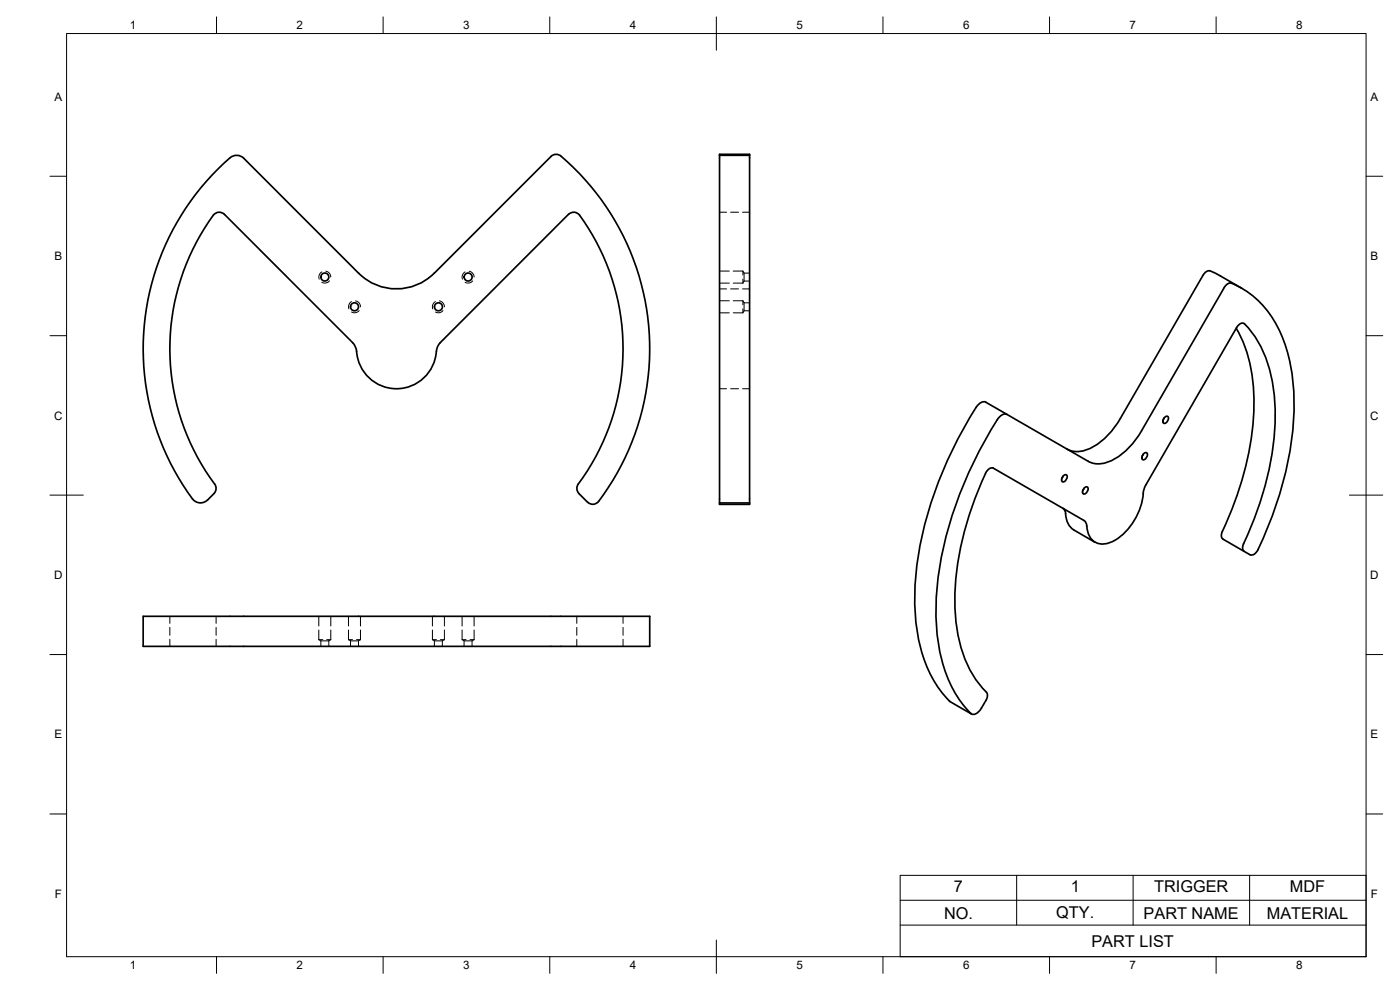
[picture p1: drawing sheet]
<svg xmlns="http://www.w3.org/2000/svg" width="420mm" height="297mm" viewBox="0 0 420 297" stroke-linecap="round" stroke-linejoin="round" font-family="sans-serif">
<!-- layer: Hidden -->
<g fill="none" stroke="#000" stroke-width=".3">
<path d="M215.9 63.7h2.2M219.3 63.7h2.3M222.8 63.7h2.2M96.6 81.6a1.8 1.8 0 0 0-.8 2.2M97.8 81.4a1.77 1.77 0 0 1 1.5 1.7M98.9 84.3a1.79 1.79 0 0 1-2.3 .4M105.5 90.5a1.8 1.8 0 0 0-.8 2.2M106.7 90.3a1.77 1.77 0 0 1 1.5 1.8M107.8 93.2a1.79 1.79 0 0 1-2.3 .4M130.7 90.5a1.8 1.8 0 0 0-.8 2.2M131.9 90.3a1.82 1.82 0 0 1 1.5 1.8M132.9 93.2a1.75 1.75 0 0 1-2.2 .4"/>
<path d="M139.6 81.6a1.8 1.8 0 0 0-.8 2.2M140.8 81.4a1.82 1.82 0 0 1 1.5 1.7M141.9 84.3a1.75 1.75 0 0 1-2.3 .4M215.9 81.3h3M215.9 84.9h3M215.9 90.2h3M215.9 93.9h3M215.9 86.7h2.2M219.3 86.7h2.3M220 81.3h2.9M220 84.9h2.9M220 90.2h2.9"/>
<path d="M220 93.9h2.9M222.8 86.7h2.2M222.9 81.3v1.2M222.9 83.7v1.2M222.9 90.2v1.2M222.9 92.7v1.2M222.9 81.3l.4 .6M222.9 90.2l.4 .7M223.3 81.9v2.4M223.3 90.9v2.3M223.3 84.3l-.4 .6M223.3 93.2l-.4 .7"/>
<path d="M223.3 90.9h1.7M223.3 93.2h1.7M223.3 81.9h1.7M223.3 84.3h1.7M215.9 116.6h2.2M219.3 116.6h2.3M222.8 116.6h2.2M51 184.9v2.1M51 188.2v2.4M51 191.8v2.1M64.9 184.9v2.1M64.9 188.2v2.4"/>
<path d="M64.9 191.8v2.1M95.7 191.9h1.2M95.7 191.9l.6 .4M95.7 184.9v2.9M95.7 189v2.9M96.3 192.3h2.4M96.3 192.3v1.6M98.1 191.9h1.2M98.7 192.3v1.6M99.3 191.9l-.6 .4M99.3 184.9v2.9M99.3 189v2.9"/>
<path d="M104.6 191.9h1.2M104.6 191.9l.6 .4M104.6 184.9v2.9M104.6 189v2.9M105.2 192.3h2.4M105.2 192.3v1.6M107 191.9h1.2M107.6 192.3v1.6M108.2 191.9l-.6 .4M108.2 184.9v2.9M108.2 189v2.9M129.8 191.9h1.2"/>
<path d="M129.8 191.9l.6 .4M129.8 184.9v2.9M129.8 189v2.9M130.4 192.3h2.4M130.4 192.3v1.6M132.2 191.9h1.2M132.8 192.3v1.6M133.4 191.9l-.6 .4M133.4 184.9v2.9M133.4 189v2.9M138.7 191.9h1.2M138.7 191.9l.6 .4"/>
<path d="M138.7 184.9v2.9M138.7 189v2.9M139.3 192.3h2.4M139.3 192.3v1.6M141.1 191.9h1.2M141.7 192.3v1.6M142.3 191.9l-.6 .4M142.3 184.9v2.9M142.3 189v2.9M173.1 184.9v2.1M173.1 188.2v2.4M173.1 191.8v2.1"/>
<path d="M187 184.9v2.1M187 188.2v2.4M187 191.8v2.1"/>
</g>
<!-- layer: Visible -->
<g fill="none" stroke="#000" stroke-width=".51">
<path d="M215.9 46.6v-.3h9.1v.3M215.9 46.6v104.3M215.9 46.6h9.1M225 46.6v104.3M366.3 82.8a8.9 8.9 0 0 0-3.8-1.5l-.8 .4-.7 .9-24.7 42.9a20.2 20.2 0 0 1-10.9 9.7 6.7 6.7 0 0 1-5.1-.5M366.3 82.8l6.3 3.7M371 98.5a46.5 46.5 0 0 1 5.2 27 98.9 98.9 0 0 1-9.6 34.5 1.45 1.45 0 0 0 .4 1.7M107 105.4l-.4-1.4-.8-1.2-38.4-38.5a2.2 2.2 0 0 0-3.4 .3 68 68 0 0 0 .4 80.6M107 105.4a12 12 0 0 0 12 11.2 12 12 0 0 0 12-11.2M131 105.4l.3-1.4 .8-1.2 38.5-38.5a2.18 2.18 0 0 1 3.3 .3 68.2 68.2 0 0 1-.6 81.1 2.25 2.25 0 0 0 .5 2.4l2.5 2.6a2.21 2.21 0 0 0 3.3-.2 75.9 75.9 0 0 0-11.7-104 2.18 2.18 0 0 0-2.5 .5l-35.1 35a16 16 0 0 1-22.6 0l-34.6-34.5a2.99 2.99 0 0 0-4-.2 75.9 75.9 0 0 0-11 102.8 3 3 0 0 0 4.2-.1M292.9 122.2a116.9 116.9 0 0 0-18.1 50.4 57.6 57.6 0 0 0 3.5 27.8 29.5 29.5 0 0 0 6.9 10.1l6.3 3.7M293 122.2a2.48 2.48 0 0 1 2.8-1.5l30.8 17.7"/>
<path d="M302.2 124.3a2.54 2.54 0 0 0-2.9 1.6 116.9 116.9 0 0 0-18.1 50.4 57.6 57.6 0 0 0 3.5 27.8 29.9 29.9 0 0 0 6.9 10.2 2.84 2.84 0 0 0 2.9-1.8 6.4 6.4 0 0 0 1.9-4l-.4-.8M326.6 138.4a8.3 8.3 0 0 0 8.6-1.1l3.4-2.8 3.1-3.8 25.7-44.4 .7-.9 1.1-.5a27.2 27.2 0 0 1 15.8 16.7 62.2 62.2 0 0 1 2.3 32.6 106.4 106.4 0 0 1-10.4 31.6l-.8 .7-.9-.1M343.1 136.3l-.3 .5M343.3 136.1a.62 .62 0 0 1 1 0 1.47 1.47 0 0 1-1.4 1.8l-.2-.9zM349.4 125.3l-.3 .6M349.6 125.2a.62 .62 0 0 1 1-.1 1.47 1.47 0 0 1-1.4 1.9l-.2-.9zM64.4 145.2a2.19 2.19 0 0 1-.2 2.9l-1.9 1.9M215.9 150.9v.4h9.1v-.4M215.9 150.9h9.1M319 152.5l.6 .8a6.8 6.8 0 0 0 2.7 5.7l6.3 3.7M319 142.9l-.3 .6M319.2 142.7a.62 .62 0 0 1 1 0 1.47 1.47 0 0 1-1.4 1.8l-.2-.8z"/>
<path d="M325.3 146.5l-.3 .6M325.5 146.4a.62 .62 0 0 1 1-.1 1.47 1.47 0 0 1-1.4 1.9l-.2-.9zM343.9 145.4l-.5 1.1a26.2 26.2 0 0 1-2.6 9 14.3 14.3 0 0 1-9.3 7.7 4.6 4.6 0 0 1-5.2-4.2l-.3-2-.7-.8-27.2-15.7a2.09 2.09 0 0 0-2.3 1.5 91.1 91.1 0 0 0-9.2 41.2 37.7 37.7 0 0 0 8 22.9l1.5 1.6M343.9 145.4l27.2-47.1a1.74 1.74 0 0 1 2.4-1.1 35.1 35.1 0 0 1 9 22 88.3 88.3 0 0 1-9.3 44 1.87 1.87 0 0 0 .2 2.2M367 161.7l8.2 4.8M43 184.9h152v9h-152z"/>
<circle cx="97.5" cy="83.1" r="1.2"/>
<circle cx="106.4" cy="92.1" r="1.2"/>
<circle cx="131.6" cy="92.1" r="1.2"/>
<circle cx="140.5" cy="83.1" r="1.2"/>
</g>
<!-- layer: BORDER -->
<g fill="none" stroke="#000" stroke-width=".3">
<path d="M20 10.1h390v276.9h-390zM65 5.1v5M115 5.1v5M165 5.1v5M215 5.1v10M265 5.1v5M315 5.1v5M365 5.1v5M15 52.9h5M410 52.9h5M15 100.7h5M410 100.7h5"/>
<path d="M15 148.6h10M405 148.6h10M15 196.4h5M410 196.4h5M15 244.2h5M410 244.2h5M65 287v5M115 287v5M165 287v5M215 282.1v9.9M265 287v5M315 287v5"/>
<path d="M365 287v5"/>
</g>
<!-- layer: Custom Tables -->
<path d="M270.2 262.6h139.8v24.4h-139.8zM270.2 277.6h139.8M270.2 270.1h139.8M305.1 262.6v15M340.1 262.6v15M375 262.6v15" fill="none" stroke="#000" stroke-width=".3"/>
<g font-size="4.9">
<text x="286.3" y="267.5">7</text>
<text x="321.4" y="267.6">1</text>
<text x="346.4" y="267.6">TRIGGER</text>
<text x="387.1" y="267.5">MDF</text>
<text x="283.3" y="275.6">NO.</text>
<text x="317" y="275.5">QTY.</text>
<text x="343.2" y="275.6">PART NAME</text>
<text x="380.2" y="275.6">MATERIAL</text>
<text x="327.6" y="284.1">PART LIST</text>
</g>
<g font-size="3.5">
<text x="39" y="8.8">1</text>
<text x="89" y="8.8">2</text>
<text x="139" y="8.8">3</text>
<text x="189" y="8.8">4</text>
<text x="239" y="8.8">5</text>
<text x="289" y="8.8">6</text>
<text x="339" y="8.8">7</text>
<text x="389" y="8.8">8</text>
<text x="16.3" y="30.2">A</text>
<text x="411.3" y="30.2">A</text>
<text x="16.3" y="78">B</text>
<text x="411.3" y="78">B</text>
<text x="16.2" y="125.9">C</text>
<text x="411.2" y="125.9">C</text>
<text x="16.2" y="173.7">D</text>
<text x="411.2" y="173.7">D</text>
<text x="16.3" y="221.6">E</text>
<text x="411.3" y="221.6">E</text>
<text x="16.4" y="269.4">F</text>
<text x="411.4" y="269.4">F</text>
<text x="39" y="290.8">1</text>
<text x="89" y="290.8">2</text>
<text x="139" y="290.8">3</text>
<text x="189" y="290.8">4</text>
<text x="239" y="290.8">5</text>
<text x="289" y="290.8">6</text>
<text x="339" y="290.8">7</text>
<text x="389" y="290.8">8</text>
</g>
</svg>
